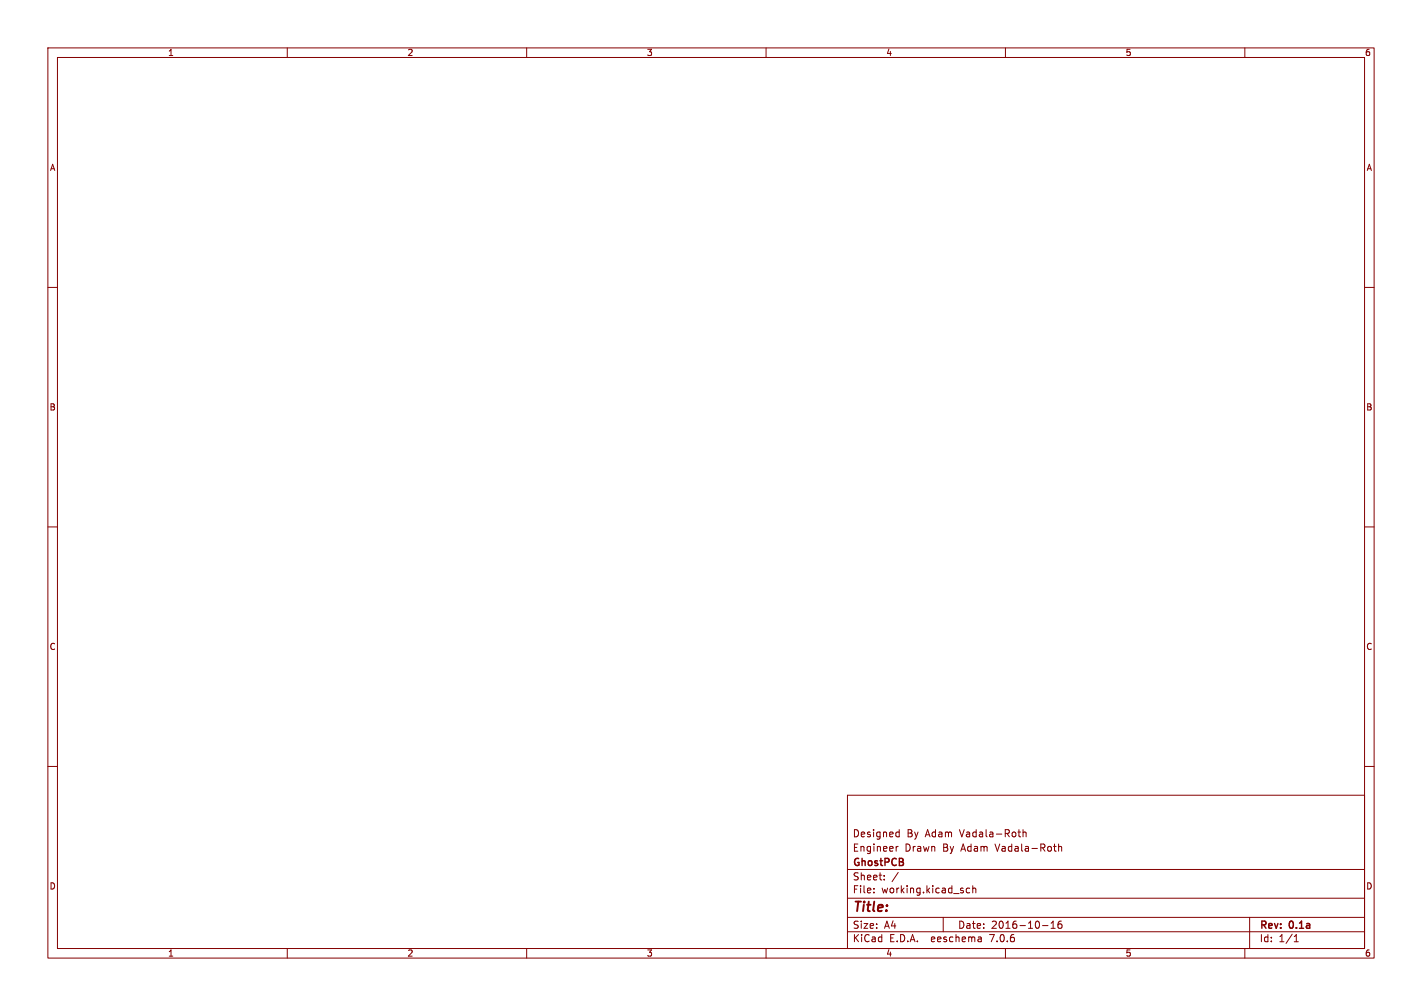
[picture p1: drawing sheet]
<svg xmlns="http://www.w3.org/2000/svg" width="297mm" height="210mm" viewBox="0 0 297 210" stroke-linecap="round" stroke-linejoin="round" font-family="sans-serif">
<g fill="none" stroke="#840000" stroke-width=".21">
<path d="M10 10h277v190h-277zM12 12h273v186h-273zM60 10v2M110 10v2M160 10v2M210 10v2M260 10v2M10 60h2M285 60h2M10 110h2M285 110h2M10 160h2"/>
<path d="M285 160h2M177 166h108v32h-108zM187.2 176.7v1M187.4 173.7l.4 .1M187.6 176.7l-.4 .3M187.8 173.2v1.5M187.8 174.6l-.4 .1M212.6 173.7h.6M212.8 174.5l.4 .2M213.7 173.8l.2-.1 .3 .1 .1 .9M213.7 173.2v1.5M220 176.7h.6"/>
<path d="M220.3 177.6l.3 .1M221.1 176.8l.2-.1 .4 .1v.9M221.1 176.2v1.5M60 198v2M110 198v2M160 198v2M177 194.5h108M177 191.5h108M177 187.5h108M177 181.5h108M182.5 186.3v.1M182.5 185.5v.1"/>
<path d="M184.7 183.6v.1M184.7 182.8v.1M187.6 182.1l-1.3 2M197 191.5v3M202.5 185.5l-.4-.1-.3 .3 .2 .6h.5M203.2 185.5l.2-.1 .3 .1 .1 .9M203.2 184.9v1.5M204.9 195.7l.1 .9M205 196.5l-.2 .1M205 196h-.2M210 198v2M217.7 193.2h1.2"/>
<path d="M219.5 193.8h.9M219.5 192.7l.5-.4v1.5M221.7 192.3l-.5 .1a1.01 1.01 0 0 0 0 1.4l.5-.1 .1-.5-.3-.3h-.3l-.2 .3M260 198v2M261 191.5v6.5M270.3 196.6h.9M270.3 195.5l.4-.4v1.5"/>
</g>
<text font-size="2.8" fill="#840000" x="178" y="190.9">Title:</text>
<g font-size="2.1" fill="#840000">
<text x="178" y="178">Engineer</text>
<text x="178" y="175">Designed</text>
<text x="188.9" y="178">Drawn</text>
<text x="189.4" y="175">By</text>
<text x="193.3" y="175">Adam</text>
<text x="197" y="178">By</text>
<text x="200.6" y="175">Vadala-Roth</text>
<text x="200.9" y="178">Adam</text>
<text x="208.2" y="178">Vadala-Roth</text>
<text x="178" y="184">Sheet:</text>
<text x="178" y="181.2">GhostPCB</text>
<text x="178" y="186.7">File:</text>
<text x="184.1" y="186.7">working.kicad_sch</text>
<text x="178" y="196.9">KiCad</text>
<text x="178" y="194.1">Size:</text>
<text x="184.7" y="194.1">A4</text>
<text x="185.7" y="196.9">E.D.A.</text>
<text x="194.6" y="196.9">eeschema</text>
<text x="200" y="194.1">Date:</text>
<text x="207" y="196.9">7.0.6</text>
<text x="207" y="194.1">2016-10-16</text>
<text x="263" y="194.3">Rev:</text>
<text x="263" y="196.9">Id:</text>
<text x="267.1" y="196.9">1/1</text>
<text x="269.4" y="194.3">0.1a</text>
</g>
<g font-size="1.8" fill="#840000">
<text x="35" y="11.9">1</text>
<text x="85" y="11.9">2</text>
<text x="135" y="11.9">3</text>
<text x="185" y="11.9">4</text>
<text x="235" y="11.9">5</text>
<text x="285" y="11.9">6</text>
<text x="10.3" y="35.9">A</text>
<text x="285.3" y="35.9">A</text>
<text x="10.3" y="85.9">B</text>
<text x="285.3" y="85.9">B</text>
<text x="10.3" y="135.9">C</text>
<text x="285.3" y="135.9">C</text>
<text x="10.3" y="185.9">D</text>
<text x="285.3" y="185.9">D</text>
<text x="35" y="199.9">1</text>
<text x="85" y="199.9">2</text>
<text x="135" y="199.9">3</text>
<text x="185" y="199.9">4</text>
<text x="235" y="199.9">5</text>
<text x="285" y="199.9">6</text>
</g>
</svg>
